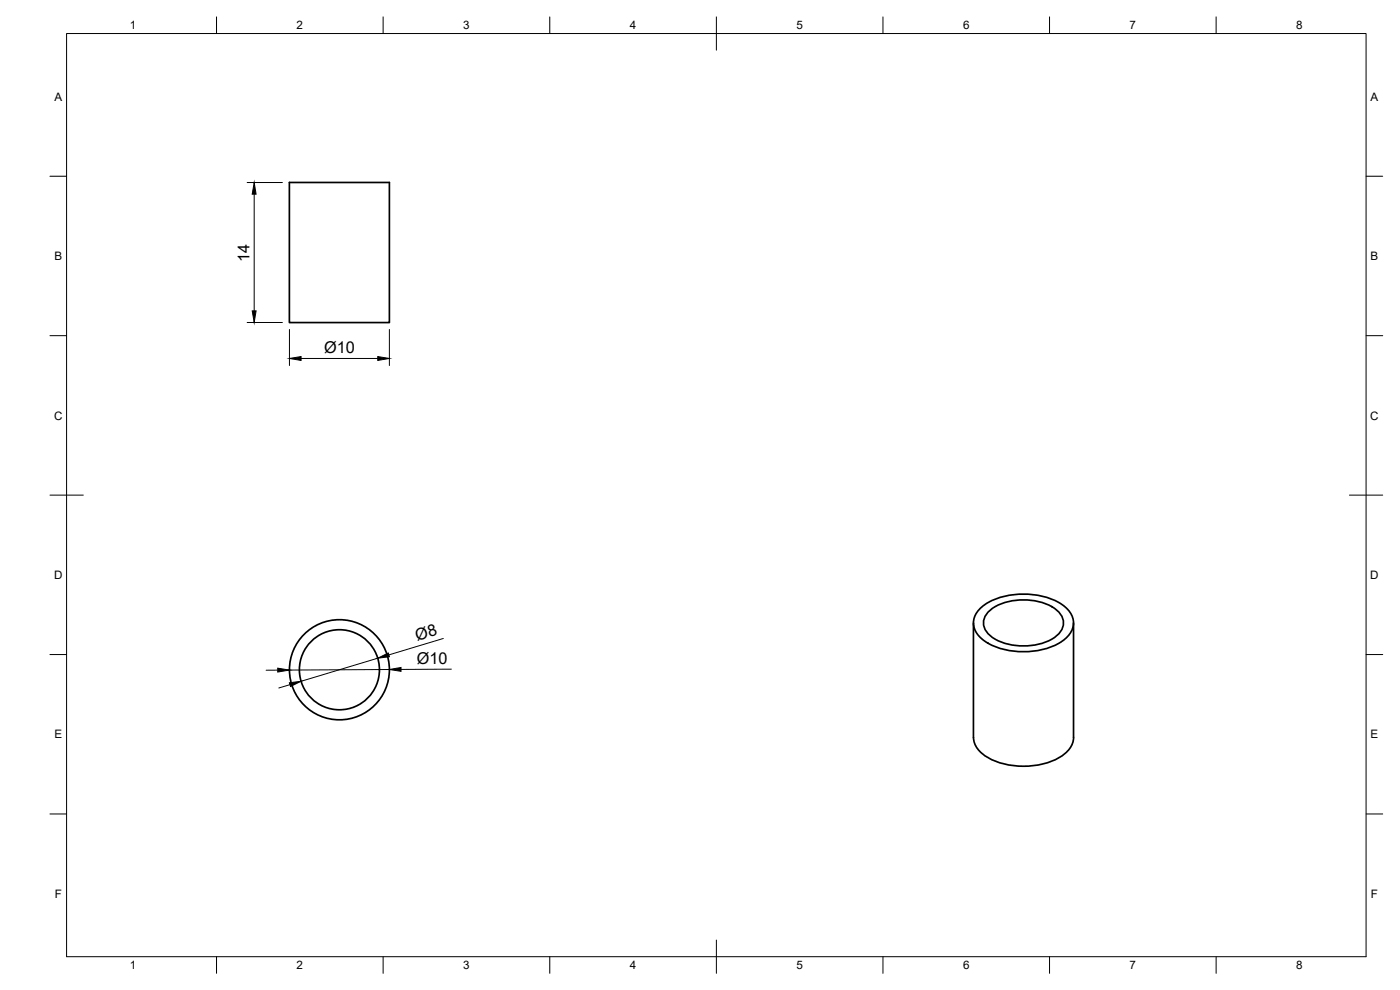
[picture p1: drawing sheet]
<svg xmlns="http://www.w3.org/2000/svg" width="420mm" height="297mm" viewBox="0 0 420 297" stroke-linecap="round" stroke-linejoin="round" font-family="sans-serif">
<!-- layer: Visible -->
<g fill="none" stroke="#000" stroke-width=".51">
<path d="M86.8 54.7h30.1v42.1h-30.1zM292.1 186.9l.1 34.4a8.2 8.2 0 0 0 5.6 6.7 23.2 23.2 0 0 0 21.1-1.3 6.9 6.9 0 0 0 3.3-5.4v-34.4M294.4 182.3a21.5 21.5 0 0 1 18-3.5 13.7 13.7 0 0 1 9 5.3 5.6 5.6 0 0 1-1.5 7.3 21.5 21.5 0 0 1-18 3.6 13.7 13.7 0 0 1-8.9-5.3 5.6 5.6 0 0 1 1.4-7.4zM296.7 183.5a16.6 16.6 0 0 1 14-3.2 10.8 10.8 0 0 1 8.1 4.8 5.2 5.2 0 0 1-3.1 6.7 18.4 18.4 0 0 1-18.1-.7 4.7 4.7 0 0 1-.9-7.6z"/>
<circle cx="101.9" cy="201" r="12"/>
<circle cx="101.9" cy="201" r="15"/>
</g>
<!-- layer: BORDER -->
<g fill="none" stroke="#000" stroke-width=".3">
<path d="M20 10.1h390v276.9h-390zM65 5.1v5M115 5.1v5M165 5.1v5M215 5.1v10M265 5.1v5M315 5.1v5M365 5.1v5M15 52.9h5M410 52.9h5M15 100.7h5M410 100.7h5"/>
<path d="M15 148.6h10M405 148.6h10M15 196.4h5M410 196.4h5M15 244.2h5M410 244.2h5M65 287v5M115 287v5M165 287v5M215 282.1v9.9M265 287v5M315 287v5"/>
<path d="M365 287v5"/>
</g>
<!-- layer: FD_Dimensions -->
<path d="M74.2 54.8h10.6M76.3 58.3v35M74.2 96.8h10.6M86.9 98.9v10.8M116.9 98.9v10.8M90.4 107.6h23M113.3 197.5l-22.9 6.9M133.1 191.6l-16.4 4.9M83.4 201.1h-3.5M87 205.4l-3.3 1M116.9 200.9l-30 .1M135.5 200.8l-15.1 .1" fill="none" stroke="#000" stroke-width=".3"/>
<path d="M76.3 54.8l.6 3.5h-1.2zM75.7 93.3h1.2l-.6 3.5zM86.9 107.6l3.5-.6v1.1zM113.4 107l3.5 .6-3.5 .5zM113.3 197.5l3.2-1.6 .4 1.1zM83.4 200.5l3.5 .5-3.5 .6zM86.8 204.9l3.6-.5-3.2 1.6zM116.9 200.9l3.5-.6v1.1z" fill="#000" stroke="#000" stroke-width=".3"/>
<g font-size="4.9">
<text x="74.9" y="78.6" transform="rotate(-90 74.9 78.6)">14</text>
<text x="97.3" y="106">Ø10</text>
<text x="125.2" y="192.3" transform="rotate(-17 125.2 192.3)">Ø8</text>
<text x="125.1" y="199.3">Ø10</text>
</g>
<g font-size="3.5">
<text x="39" y="8.8">1</text>
<text x="89" y="8.8">2</text>
<text x="139" y="8.8">3</text>
<text x="189" y="8.8">4</text>
<text x="239" y="8.8">5</text>
<text x="289" y="8.8">6</text>
<text x="339" y="8.8">7</text>
<text x="389" y="8.8">8</text>
<text x="16.3" y="30.2">A</text>
<text x="411.3" y="30.2">A</text>
<text x="16.3" y="78">B</text>
<text x="411.3" y="78">B</text>
<text x="16.2" y="125.9">C</text>
<text x="411.2" y="125.9">C</text>
<text x="16.2" y="173.7">D</text>
<text x="411.2" y="173.7">D</text>
<text x="16.3" y="221.6">E</text>
<text x="411.3" y="221.6">E</text>
<text x="16.4" y="269.4">F</text>
<text x="411.4" y="269.4">F</text>
<text x="39" y="290.8">1</text>
<text x="89" y="290.8">2</text>
<text x="139" y="290.8">3</text>
<text x="189" y="290.8">4</text>
<text x="239" y="290.8">5</text>
<text x="289" y="290.8">6</text>
<text x="339" y="290.8">7</text>
<text x="389" y="290.8">8</text>
</g>
</svg>
